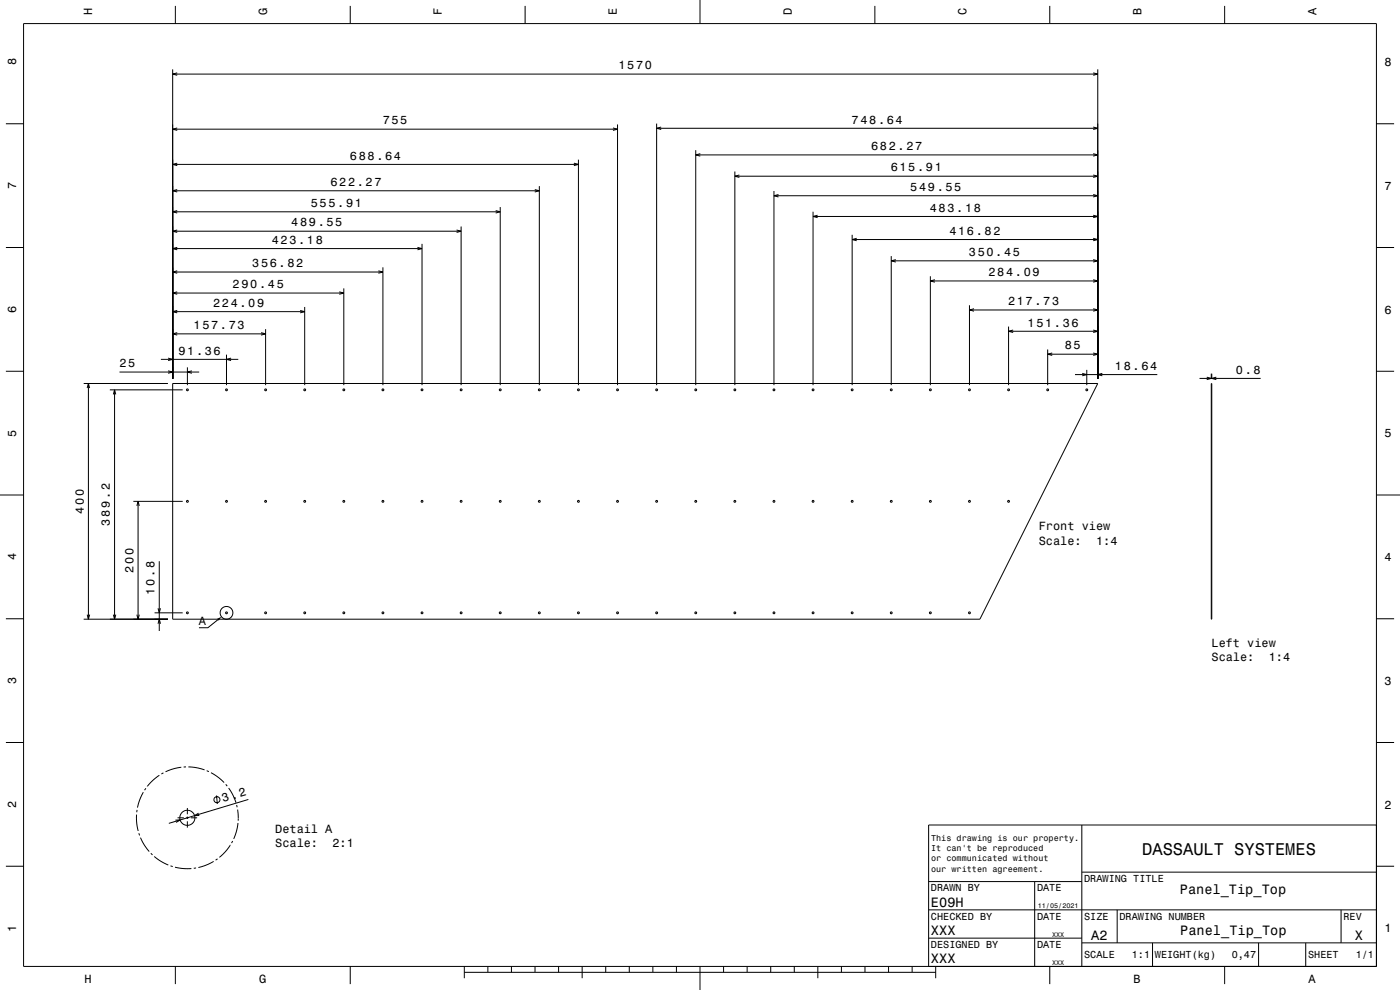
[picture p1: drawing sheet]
<svg xmlns="http://www.w3.org/2000/svg" width="594mm" height="420mm" viewBox="0 0 594 420" stroke-linecap="round" stroke-linejoin="round" font-family="sans-serif">
<g fill="none" stroke="#000" stroke-width=".42">
<path d="M10 10h574v400h-574zM74.4 2.5v7.5M148.6 2.5v7.5M222.8 2.5v7.5M297 0v10M371.2 2.5v7.5M445.4 2.5v7.5M519.6 2.5v7.5M73.3 29.4v131.3M73.3 31.4h392.5M75.2 30.9l-1.9 .5 1.9 .5M463.8 30.9l2 .5-2 .5"/>
<path d="M465.8 29.4v131.3M2.5 52.5h7.5M73.3 54.8h188.7M75.2 54.3l-1.9 .5 1.9 .5M260.1 54.3l1.9 .5-1.9 .5M262 52.8v110.6M278.6 52.4v111M278.6 54.4h187.2M280.5 53.9l-1.9 .5 1.9 .5M463.8 53.9l2 .5-2 .5M584 52.5h7.5M73.3 69.7h172.1"/>
<path d="M75.2 69.2l-1.9 .5 1.9 .6M228.8 78.9v84.5M243.5 69.2l1.9 .5-1.9 .6M245.4 67.7v95.7M295.2 63.7v99.7M295.2 65.7h170.6M297.1 65.2l-1.9 .5 1.9 .5M311.8 72.8v90.6M311.8 74.8h154M313.7 74.2l-1.9 .6 1.9 .5M463.8 74.2l2 .6-2 .5M463.8 65.2l2 .5-2 .5"/>
<path d="M73.3 98.1h122.3M73.3 89.9h138.9M73.3 80.9h155.5M75.2 97.6l-1.9 .5 1.9 .5M75.2 89.3l-1.9 .6 1.9 .5M75.2 80.4l-1.9 .5 1.9 .6M193.7 97.6l1.9 .5-1.9 .5M195.6 96.1v67.3M210.3 89.3l1.9 .6-1.9 .5M212.2 87.9v75.5M226.9 80.4l1.9 .5-1.9 .6M328.4 81v82.4"/>
<path d="M328.4 83h137.4M330.3 82.5l-1.9 .5 1.9 .6M345 89.8v73.6M345 91.8h120.8M346.9 91.3l-1.9 .5 1.9 .5M361.6 99.6v63.8M463.8 91.3l2 .5-2 .5M463.8 82.5l2 .5-2 .6M2.5 105h7.5M73.3 115.4h89.2M73.3 105.5h105.8M75.2 114.9l-1.9 .5 1.9 .5"/>
<path d="M75.2 104.9l-1.9 .6 1.9 .5M160.5 114.9l2 .5-2 .5M162.5 113.4v50M177.1 104.9l2 .6-2 .5M179.1 103.5v59.9M361.6 101.6h104.2M363.5 101.1l-1.9 .5 1.9 .5M378.1 108.7v54.7M378.1 110.7h87.7M380.1 110.1l-2 .6 2 .5M394.7 117.2v46.2M394.7 119.2h71.1"/>
<path d="M396.7 118.7l-2 .5 2 .5M463.8 118.7l2 .5-2 .5M463.8 110.1l2 .6-2 .5M463.8 101.1l2 .5-2 .5M584 105h7.5M73.3 132.2h56M73.3 124.3h72.6M75.2 131.7l-1.9 .5 1.9 .5M75.2 123.8l-1.9 .5 1.9 .5M112.7 139.6v23.8M127.4 131.7l1.9 .5-1.9 .5M129.3 130.2v33.2"/>
<path d="M143.9 123.8l2 .5-2 .5M145.9 122.3v41.1M411.3 129.5v33.9M411.3 131.5h54.5M413.3 131l-2 .5 2 .5M427.9 138.5v24.9M463.8 131l2 .5-2 .5M2.5 157.5h7.5M50.7 157.8h33.8M68.3 152.5h32.8M71.3 157.3l2 .5-2 .6M71.3 151.9l2 .6-2 .5"/>
<path d="M73.3 141.6h39.4M75.2 141.1l-1.9 .5 1.9 .6M79.5 155.8v7.6M81.4 157.3l-1.9 .5 1.9 .6M96.1 150.5v12.9M98 151.9l-1.9 .6 1.9 .5M110.8 141.1l1.9 .5-1.9 .6M427.9 140.5h37.9M429.9 140l-2 .5 2 .6M444.5 148.3v15.1M444.5 150.3h21.3M446.4 149.7l-1.9 .6 1.9 .5"/>
<path d="M456.1 158.9h34.9M459.2 158.4l1.9 .5-1.9 .5M461.1 156.9v6.5M463.8 149.7l2 .6-2 .5M463.8 140l2 .5-2 .6M467.7 158.4l-1.9 .5 1.9 .5M513.9 158.5v2.2M514.1 158.5v2.2M584 157.5h7.5M35.5 162.7h35.8M37 164.6l.5-1.9 .5 1.9M37.5 162.7v100"/>
<path d="M46.6 165.4h30.9M48.1 167.3l.5-1.9 .5 1.9M48.6 165.4v97.3M73.3 162.7h392.5l-50 100h-342.5zM508.9 160.5h26M512 160l1.9 .5-1.9 .6M513.9 162.7l.2 100zM516.1 160l-2 .5 2 .6M0 210h10M56.6 212.7h20.9M58.1 214.6l.5-1.9 .5 1.9M58.6 212.7v50"/>
<path d="M584 210h10M67.6 238.1v29.6M65.6 260h11.9M67.1 258.1l.5 1.9 .5-1.9M2.5 262.5h7.5M35.5 262.7h35.8M37 260.8l.5 1.9 .5-1.9M48.1 260.8l.5 1.9 .5-1.9M58.1 260.8l.5 1.9 .5-1.9M67.1 264.6l.5-1.9 .5 1.9M92.5 262.9l-4.3 3.4h-3.8M584 262.5h7.5"/>
<path d="M2.5 315h7.5M584 315h7.5M60.8 336.1l-1.5 3.2-1 3.3M61.9 334.4l-.6 .9M67.6 328.9l-2.6 2-2.5 2.7M69.3 327.9l-.8 .5M76.9 325.5l-3.4 .7-3.3 1.2M78.9 325.4h-1M79.9 325.4l3.3 .3 3.6 .9M87.7 327l.9 .4M89.5 327.8l3 1.9 2.6 2.3M91.9 337.5l.3 3.5"/>
<path d="M95.8 332.7l.6 .8M97 334.3l1.8 3 1.3 3.2M105.4 339.2l-33.8 10.1M57.9 345.6l.1 3.5 .6 3.4M58.2 343.6l-.2 1M58.9 353.5l.3 .9M59.6 355.4l1.6 3.1 2.1 2.8M74.4 347.9h2l-1.7 1M75.3 346.9h2.7M79 346.9h1M79.5 342.8v2.6M79.5 346.4v1"/>
<path d="M79.5 348.4v2.7M81 346.9h2.7M84.3 345l-1.7 1h2M97.7 358.5l-2.2 3-2.4 2.2M98.7 356.8l-.5 .9M100.4 341.5l.2 1M100.8 343.5l.3 3.6M101 349.2l-.7 3.4-1.1 3.3M101.1 347.2v1M459 350v60M584 350h-190v60M2.5 367.5h7.5"/>
<path d="M64 362l.7 .7M65.5 363.4l2.8 2 3.1 1.6M72.3 367.3l1 .3M74.3 367.9l3.7 .6h3.2M83.2 368.2l-1 .2M90.6 365.4l-2.9 1.5-3.5 1.1M92.3 364.3l-.8 .6M394 374h65M439 374v36M459 370h125M584 367.5h7.5M394 398h65"/>
<path d="M394 386h190M474 386v14M569 386v14M74.4 410v7.5M148.6 410v7.5M197 412.5h200M197 410v5M207 410v2.5M217 410v2.5M227 410v2.5M237 410v2.5M247 410v5"/>
<path d="M257 410v2.5M267 410v2.5M277 410v2.5M287 410v2.5M297 410v10M307 410v2.5M317 410v2.5M327 410v2.5M337 410v2.5M347 410v5M357 410v2.5M367 410v2.5"/>
<path d="M377 410v2.5M387 410v2.5M397 410v5M445.4 410v7.5M459 400h125M489 400v10M519.6 410v7.5M534 400v10M554 400v10"/>
<circle cx="79.5" cy="165.4" r=".4"/>
<circle cx="96.1" cy="165.4" r=".4"/>
<circle cx="112.7" cy="165.4" r=".4"/>
<circle cx="129.3" cy="165.4" r=".4"/>
<circle cx="145.9" cy="165.4" r=".4"/>
<circle cx="162.5" cy="165.4" r=".4"/>
<circle cx="179.1" cy="165.4" r=".4"/>
<circle cx="195.6" cy="165.4" r=".4"/>
<circle cx="212.2" cy="165.4" r=".4"/>
<circle cx="228.8" cy="165.4" r=".4"/>
<circle cx="245.4" cy="165.4" r=".4"/>
<circle cx="262" cy="165.4" r=".4"/>
<circle cx="278.6" cy="165.4" r=".4"/>
<circle cx="295.2" cy="165.4" r=".4"/>
<circle cx="311.8" cy="165.4" r=".4"/>
<circle cx="328.4" cy="165.4" r=".4"/>
<circle cx="345" cy="165.4" r=".4"/>
<circle cx="361.6" cy="165.4" r=".4"/>
<circle cx="378.1" cy="165.4" r=".4"/>
<circle cx="394.7" cy="165.4" r=".4"/>
<circle cx="411.3" cy="165.4" r=".4"/>
<circle cx="427.9" cy="165.4" r=".4"/>
<circle cx="444.5" cy="165.4" r=".4"/>
<circle cx="461.1" cy="165.4" r=".4"/>
<circle cx="79.5" cy="212.7" r=".4"/>
<circle cx="96.1" cy="212.7" r=".4"/>
<circle cx="112.7" cy="212.7" r=".4"/>
<circle cx="129.3" cy="212.7" r=".4"/>
<circle cx="145.9" cy="212.7" r=".4"/>
<circle cx="162.5" cy="212.7" r=".4"/>
<circle cx="179.1" cy="212.7" r=".4"/>
<circle cx="195.6" cy="212.7" r=".4"/>
<circle cx="212.2" cy="212.7" r=".4"/>
<circle cx="228.8" cy="212.7" r=".4"/>
<circle cx="245.4" cy="212.7" r=".4"/>
<circle cx="262" cy="212.7" r=".4"/>
<circle cx="278.6" cy="212.7" r=".4"/>
<circle cx="295.2" cy="212.7" r=".4"/>
<circle cx="311.8" cy="212.7" r=".4"/>
<circle cx="328.4" cy="212.7" r=".4"/>
<circle cx="345" cy="212.7" r=".4"/>
<circle cx="361.6" cy="212.7" r=".4"/>
<circle cx="378.1" cy="212.7" r=".4"/>
<circle cx="394.7" cy="212.7" r=".4"/>
<circle cx="411.3" cy="212.7" r=".4"/>
<circle cx="427.9" cy="212.7" r=".4"/>
<circle cx="79.5" cy="260" r=".4"/>
<circle cx="96.1" cy="260" r="2.7"/>
<circle cx="96.1" cy="260" r=".4"/>
<circle cx="112.7" cy="260" r=".4"/>
<circle cx="129.3" cy="260" r=".4"/>
<circle cx="145.9" cy="260" r=".4"/>
<circle cx="162.5" cy="260" r=".4"/>
<circle cx="179.1" cy="260" r=".4"/>
<circle cx="195.6" cy="260" r=".4"/>
<circle cx="212.2" cy="260" r=".4"/>
<circle cx="228.8" cy="260" r=".4"/>
<circle cx="245.4" cy="260" r=".4"/>
<circle cx="262" cy="260" r=".4"/>
<circle cx="278.6" cy="260" r=".4"/>
<circle cx="295.2" cy="260" r=".4"/>
<circle cx="311.8" cy="260" r=".4"/>
<circle cx="328.4" cy="260" r=".4"/>
<circle cx="345" cy="260" r=".4"/>
<circle cx="361.6" cy="260" r=".4"/>
<circle cx="378.1" cy="260" r=".4"/>
<circle cx="394.7" cy="260" r=".4"/>
<circle cx="411.3" cy="260" r=".4"/>
<circle cx="92" cy="339.3" r="1.28"/>
<circle cx="79.5" cy="346.9" r="3.2"/>
</g>
<path d="M92.2 262.5l1.8-.8-1.2 1.6z" fill-rule="evenodd" fill="#000"/>
<text font-size="7.2" x="484.6" y="362.6">DASSAULT SYSTEMES</text>
<g font-size="5.8">
<text x="500.6" y="379.1">Panel_Tip_Top</text>
<text x="395" y="384.6">E09H</text>
<text x="395" y="396.6">XXX</text>
<text x="463" y="398.6">A2</text>
<text x="500.8" y="396.7">Panel_Tip_Top</text>
<text x="574.8" y="398.6">X</text>
<text x="395" y="408.6">XXX</text>
</g>
<text font-size="5.1" x="94.7" y="340.3" transform="rotate(-17 94.7 340.3)">3.2</text>
<g font-size="5">
<text x="39.1" y="6.5" transform="rotate(-90 39.1 6.5)">H</text>
<text x="113.3" y="6.5" transform="rotate(-90 113.3 6.5)">G</text>
<text x="187.5" y="6.5" transform="rotate(-90 187.5 6.5)">F</text>
<text x="261.7" y="6.5" transform="rotate(-90 261.7 6.5)">E</text>
<text x="335.9" y="6.5" transform="rotate(-90 335.9 6.5)">D</text>
<text x="410.1" y="6.5" transform="rotate(-90 410.1 6.5)">C</text>
<text x="484.3" y="6.5" transform="rotate(-90 484.3 6.5)">B</text>
<text x="558.5" y="6.5" transform="rotate(-90 558.5 6.5)">A</text>
<text x="6.8" y="27.8" transform="rotate(-90 6.8 27.8)">8</text>
<text x="262.4" y="29.4">1570</text>
<text x="587.5" y="28.1">8</text>
<text x="162.4" y="52.8">755</text>
<text x="361.3" y="52.4">748.64</text>
<text x="369.6" y="63.7">682.27</text>
<text x="148.5" y="67.7">688.64</text>
<text x="377.9" y="72.8">615.91</text>
<text x="6.8" y="80.3" transform="rotate(-90 6.8 80.3)">7</text>
<text x="140.2" y="78.9">622.27</text>
<text x="386.2" y="81">549.55</text>
<text x="587.5" y="80.6">7</text>
<text x="131.9" y="87.9">555.91</text>
<text x="394.5" y="89.8">483.18</text>
<text x="123.6" y="96.1">489.55</text>
<text x="402.8" y="99.6">416.82</text>
<text x="115.3" y="103.5">423.18</text>
<text x="107" y="113.4">356.82</text>
<text x="411.1" y="108.7">350.45</text>
<text x="419.4" y="117.2">284.09</text>
<text x="98.7" y="122.3">290.45</text>
<text x="90.4" y="130.2">224.09</text>
<text x="427.7" y="129.5">217.73</text>
<text x="6.8" y="132.8" transform="rotate(-90 6.8 132.8)">6</text>
<text x="587.5" y="133.1">6</text>
<text x="82.1" y="139.6">157.73</text>
<text x="436" y="138.5">151.36</text>
<text x="451.7" y="148.3">85</text>
<text x="50.7" y="155.8">25</text>
<text x="75.7" y="150.5">91.36</text>
<text x="473.1" y="156.9">18.64</text>
<text x="524.4" y="158.5">0.8</text>
<text x="6.8" y="185.3" transform="rotate(-90 6.8 185.3)">5</text>
<text x="587.5" y="185.6">5</text>
<text x="35.5" y="217.9" transform="rotate(-90 35.5 217.9)">400</text>
<text x="46.6" y="223" transform="rotate(-90 46.6 223)">389.2</text>
<text x="440.8" y="225.1">Front view</text>
<text x="440.8" y="231.1">Scale:</text>
<text x="465.1" y="231.1">1:4</text>
<text x="6.8" y="237.8" transform="rotate(-90 6.8 237.8)">4</text>
<text x="587.5" y="238.1">4</text>
<text x="56.6" y="242.9" transform="rotate(-90 56.6 242.9)">200</text>
<text x="65.6" y="252.3" transform="rotate(-90 65.6 252.3)">10.8</text>
<text x="84.4" y="265.1">A</text>
<text x="514" y="274.5">Left view</text>
<text x="514" y="280.6">Scale:</text>
<text x="538.3" y="280.6">1:4</text>
<text x="6.8" y="290.3" transform="rotate(-90 6.8 290.3)">3</text>
<text x="587.5" y="290.6">3</text>
<text x="6.8" y="342.8" transform="rotate(-90 6.8 342.8)">2</text>
<text x="587.5" y="343.1">2</text>
<text x="116.8" y="353.4">Detail A</text>
<text x="116.8" y="359.5">Scale:</text>
<text x="141.1" y="359.5">2:1</text>
<text x="6.8" y="395.3" transform="rotate(-90 6.8 395.3)">1</text>
<text x="587.5" y="395.6">1</text>
<text x="35.8" y="416.8">H</text>
<text x="110" y="416.8">G</text>
<text x="481" y="416.8">B</text>
<text x="555.2" y="416.8">A</text>
</g>
<g font-size="4.3">
<text x="460" y="374.2">DRAWING TITLE</text>
<text x="395" y="378.2">DRAWN BY</text>
<text x="440" y="378.2">DATE</text>
<text x="395" y="390.2">CHECKED BY</text>
<text x="440" y="390.2">DATE</text>
<text x="460" y="390.2">SIZE</text>
<text x="475" y="390.2">DRAWING NUMBER</text>
<text x="570" y="390.2">REV</text>
<text x="395" y="402.2">DESIGNED BY</text>
<text x="440" y="402.2">DATE</text>
<text x="460" y="406.6">SCALE</text>
<text x="480.2" y="406.6">1:1</text>
<text x="490" y="406.6">WEIGHT(kg)</text>
<text x="522.6" y="406.6">0,47</text>
<text x="555" y="406.6">SHEET</text>
<text x="575.2" y="406.6">1/1</text>
</g>
<g font-size="3.6">
<text x="395.1" y="356.8">This drawing is our property.</text>
<text x="395.1" y="361.2">It can't be reproduced</text>
<text x="395.1" y="365.5">or communicated without</text>
<text x="395.1" y="369.8">our written agreement.</text>
</g>
<g font-size="2.9">
<text x="440.3" y="385.3">11/05/2021</text>
<text x="446.4" y="397.3">XXX</text>
<text x="446.4" y="409.3">XXX</text>
</g>
</svg>
